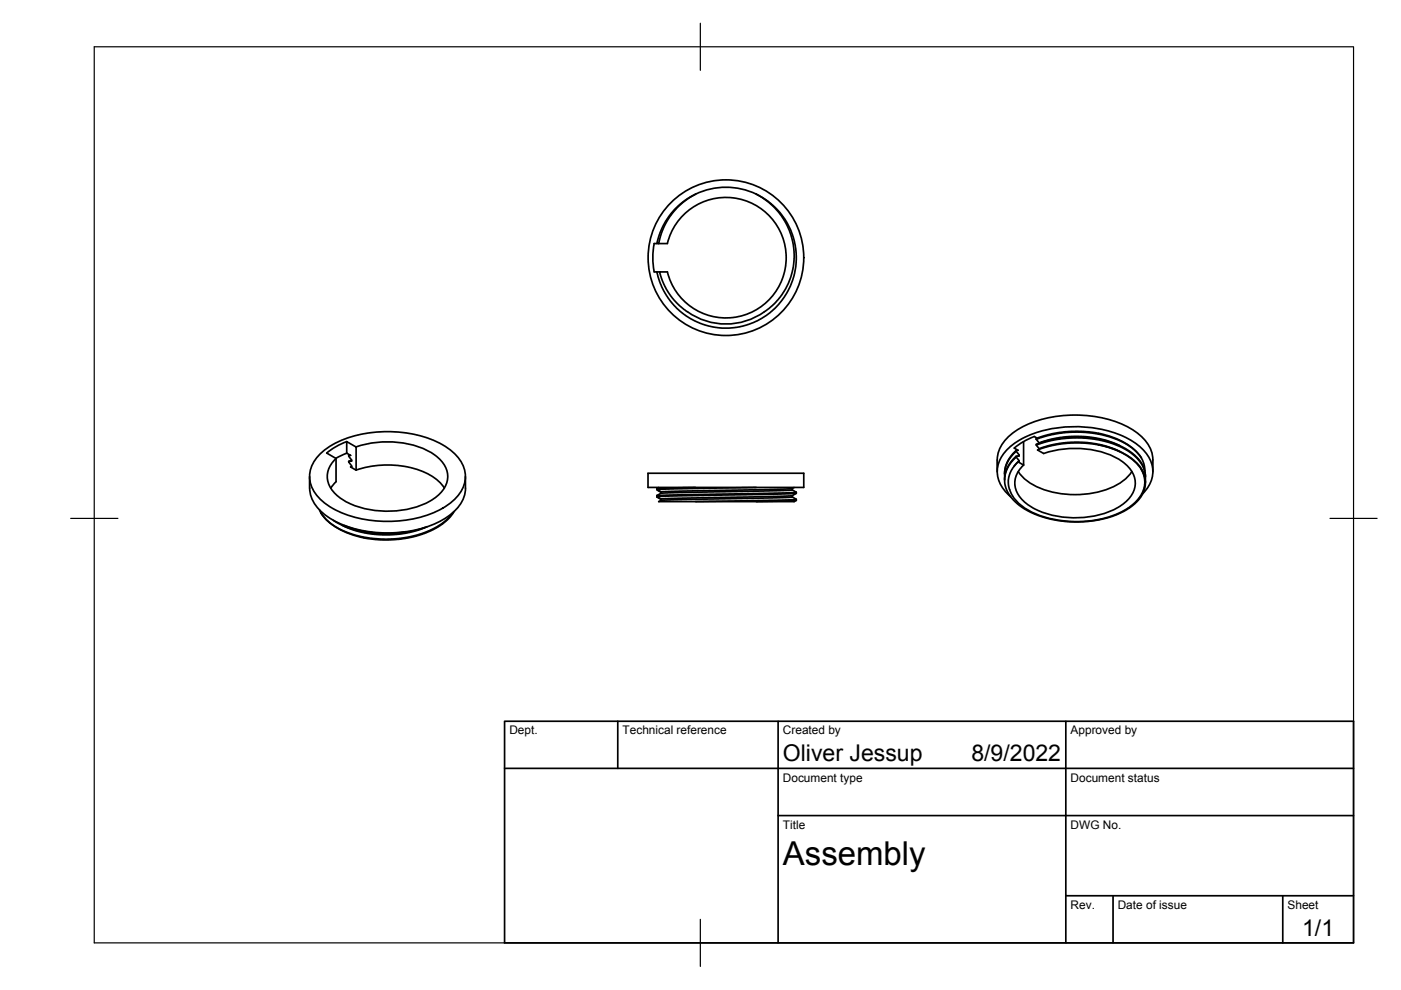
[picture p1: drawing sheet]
<svg xmlns="http://www.w3.org/2000/svg" width="297mm" height="210mm" viewBox="0 0 297 210" stroke-linecap="round" stroke-linejoin="round" font-family="sans-serif">
<!-- layer: Visible -->
<g fill="none" stroke="#000" stroke-width=".36">
<path d="M138.7 51.6h1M138.7 57.7h1.1M138.7 51.6a15.5 15.5 0 0 0 0 6M139.3 57.7l1 3.1 1 1.9 1.3 1.7 1.5 1.5 1.3 1 1.6 1 2 .8 2 .6 2.1 .3 3.1-.2 2.1-.5 1.6-.6 1.6-.8 1.8-1.2 1.2-1.2 1.4-1.6 1.7-2.8 .7-2.1 .4-2v-3.8l-.7-3-.4-1.1-1.3-2.3-1.3-1.7-1.5-1.5-1.5-1.1-1.7-.9 2.8 1.8 1.2 1.1 1.4 1.6 1.6 3.1 .9 3.2 .2 3-.3 1.9-.4 1.9-1.3 2.7-.9 1.4-1.4 1.6a14.9 14.9 0 0 1-14.7 3.4l-2.5-1.1-1.1-.7M139.3 51.6l.5-1.8 .6-1.6 1.9-2.9 2.4-2.4 2.8-1.7-1.7 .9-1.6 1.3-2.2 2.6-1.6 3-.7 2.6M139.7 51.6h1.8a12.8 12.8 0 0 1 19.7-7.5 12.8 12.8 0 0 1 0 21.1 12.8 12.8 0 0 1-19.7-7.6M141.5 57.7h-1.7l1.2 3 1 1.7 1 1.3 1.2 1.2 1.5 1.2M147.5 41.2a14.9 14.9 0 0 1 12.8 0M68.1 96a21.4 21.4 0 0 1 14.1-4.5 21.4 21.4 0 0 1 14 4.5 6.3 6.3 0 0 1 0 10 21.4 21.4 0 0 1-14 4.5 21.4 21.4 0 0 1-14.1-4.5 6.3 6.3 0 0 1 0-10zM73.5 93.6l-2.6 1.3-1.6 1.2 1.9 1.1v4.9M73.5 96.1l-2.3 1.1M73.9 96.6h.4l-.8-.5v-2.5l2 1.2v4.9l-1.2-.7 .2-.1"/>
<path d="M73.9 96.6l.6 .9v.3h-.6M74.2 96.5l-.3 .1M74.5 97.6l-.6 .2 .6 1v.2h-.2M75.5 94.8a20.3 20.3 0 0 1 15.7 1 6.3 6.3 0 0 1 3.7 5.7 6.6 6.6 0 0 1-3.7 4.7 20 20 0 0 1-18.1 0 6.2 6.2 0 0 1-3.7-5.6 5.5 5.5 0 0 1 1.9-3.4M75.5 99.7a20 20 0 0 1 16.5 1.5 7.7 7.7 0 0 1 2.2 2.3M211.4 100a8.3 8.3 0 0 1 1.5-6.4 16.5 16.5 0 0 1 9.8-5.1 25.5 25.5 0 0 1 17.5 2.6 8.2 8.2 0 0 1 4.2 8.9M215.5 96.9l-1.6 1.9-.6 1.2-.3 1.4v1.1l.3 1.1 1 1.7 1.8 1.8 2.3 1.5 3.6 1.3 3.6 .6 3.1 .2 4.4-.5 3.6-1 2.7-1.5 1.3-.9 .9-1 .5-.9 .6-1.4 .1-.9-.1-1.3-.7-1.7M215.5 96.9v-.2l-1.1 1.1-.8 1.3a5.2 5.2 0 0 0-.6 2.7M215.5 95.5l-.9 .8a6.2 6.2 0 0 0-1.6 4.2M215.5 95.5l.6 .9v.3h-.6M215.5 95.7l-1.1 1.1-.9 1.4-.4 1.4-.1 1.5M215.5 96.9l.6 .8"/>
<path d="M215.9 97.9h.2v-.2l-1.1 1.2M215.9 100a11.7 11.7 0 0 0 8.1 4.5 19 19 0 0 0 14.1-2.5l1.4-1.3 .5-.7M216.1 96.4l-.3 .3M217 93.7v4.9l-1.1-.7-1.4 1.7-.7 2v.9l.2 1.3M217 98.6a4.9 4.9 0 0 0-.1 7.6 17.1 17.1 0 0 0 12.5 3.5 15.5 15.5 0 0 0 9.5-3.5 4.8 4.8 0 0 0 0-7.6 17.4 17.4 0 0 0-13.6-3.4l-4 1-1.3-.8 2.4-.8 2.8-.5 3.8-.2 2.7 .2 2.5 .5 2.5 .8 2.1 1.1 1.8 1.3a5.9 5.9 0 0 1 2.2 4.6M219.7 93.1l3.2-.9 4.4-.6 4.3 .2 3.6 .8 3.2 1.3 2.5 1.8 .8 1 .6 1 .4 1.2v.9M219.7 93.1v-.1l1.5-.6 3.4-.7 2.6-.2h3.4a19.3 19.3 0 0 1 9.6 3.6l1.8 2M219.7 94.4l3.7-1.1 4.1-.4 4.3 .2 3.4 .7 3.3 1.4 1.3 .9 1.3 1.1 .8 1 .7 1.3 .2 1.3v.9M219.7 93.1l.6 .8M219.9 92.9l-.6-.4-2.6 1.3-1.6 1.2 .8 .5h-.4M220.3 94l1.8-.7 2.5-.5 4.1-.3 4.4 .5 2.5 .7 1.9 .8M220.3 95.3l-.6-1.1 2.9-.9 2.2-.4 2.5-.2h2.7l2 .2 2.5 .6 3.4 1.2 1.5 .9 1.2 .9 1.1 1.2 .6 .9 .4 1.2 .1 1.3"/>
<path d="M220.3 95.1l1.8-.6 2.5-.5 4-.3 2 .1 2.5 .4 2.5 .8 1.9 .8M232.9 94.3a13.8 13.8 0 0 1 9.1 5.3M242 99.6l.5 1.3 .2 .8v1.2l-.2 .8-.5 1.2-.7 .9-2 1.8-2.7 1.5-2.9 .9-4.1 .6-4-.2M65.6 101v2.5M65.7 103.5a7.7 7.7 0 0 0 4.2 6.4 25.5 25.5 0 0 0 24.5 0 8.1 8.1 0 0 0 4.3-6.4M67.8 108.1l.3 .7 1.2 1.5 1.2 1 2 1.1 2.4 .9 1.7 .5 2.5 .4 2.5 .1 2.8-.1 2-.3 3.6-1 2.2-1 1.6-1 1.4-1.2 .9-1.1M70.7 110.3l2 1.2 2.2 .8 2.1 .5 3.1 .4h3.4l2.1-.2 2.4-.5 2.1-.7M71.3 102.1l-1.2 1.4M72.6 111.4l3.5 1.3 2.9 .6 2.1 .1 2.6-.1 2.3-.2 2.4-.6 2.2-.8M73 111.4l2.6 .9 3.6 .7 3 .1 3.8-.4M96.3 108.4l-1 1.4-1.6 1.4-1.8 1.1-2.4 1-2.4 .6-2.6 .5-3.3 .1-2.2-.2a17.9 17.9 0 0 1-9.8-4.1l-1.1-1.4M98.7 101v2.5"/>
<path d="M137.4 100.3h33v3h-33zM139.3 105.1v.2l.8 .5v.3l27.9-.7M139.7 103.3l-.4 .3M140.1 106.1l-.4 .3h28.7l.4-.3M140.1 104.3v.3M140.1 104.6l-.8 .5M147.5 103.3l-8.2 .3v.3l.8 .5M160.3 103.3l-21 .5 .8 .5M168 103.6l-27.9 .7M168 105.1l-27.9 .7M168 103.9l-27.9 .7M168 103.6v.3"/>
<path d="M168 103.9l.8 .5M168 105.4l.8 .5M168.4 103.3l-.4 .3M168.8 106.1l-8.5 .3M168.8 105.9l-21.3 .5M168.8 104.4l-29.5 .7M168.8 104.6l-29.5 .7 .8 .6M168.8 104.6l-.8 .5v.3M168.8 104.4v.2M168.8 105.9v.2M214.1 103.8a9.4 9.4 0 0 0 6.1 5.4 21 21 0 0 0 5.4 1.2M242.3 104.7a6.3 6.3 0 0 0-.5-9.9 22 22 0 0 0-15.3-4.3 21.4 21.4 0 0 0-12.2 4.1 6.4 6.4 0 0 0-1.7 8.9l1.7 1.8"/>
<circle cx="153.9" cy="54.6" r="16.5"/>
</g>
<!-- layer: Border -->
<path d="M20 9.9h267v190h-267zM148.5 4.9v10M15 109.9h10M282 109.9h10M148.5 194.9v10" fill="none" stroke="#000" stroke-width=".25"/>
<!-- layer: TitleBlock -->
<path d="M107 152.9h180v47h-180zM131 152.9v10M165 152.9v47M226 152.9v47M107 162.9h180M165 172.9h122M226 189.9h61M236 189.9v10M272 189.9v10" fill="none" stroke="#000" stroke-width=".36"/>
<text font-size="7" x="166" y="183.4">Assembly</text>
<g font-size="4.9">
<text x="166" y="161.4">Oliver Jessup</text>
<text x="206" y="161.4">8/9/2022</text>
<text x="276.1" y="198.6">1/1</text>
</g>
<g font-size="2.5">
<text x="108" y="155.7">Dept.</text>
<text x="132" y="155.7">Technical reference</text>
<text x="166" y="155.7">Created by</text>
<text x="227" y="155.7">Approved by</text>
<text x="166" y="165.7">Document type</text>
<text x="227" y="165.7">Document status</text>
<text x="166" y="175.7">Title</text>
<text x="227" y="175.7">DWG No.</text>
<text x="227" y="192.7">Rev.</text>
<text x="237" y="192.7">Date of issue</text>
<text x="273" y="192.7">Sheet</text>
</g>
</svg>
